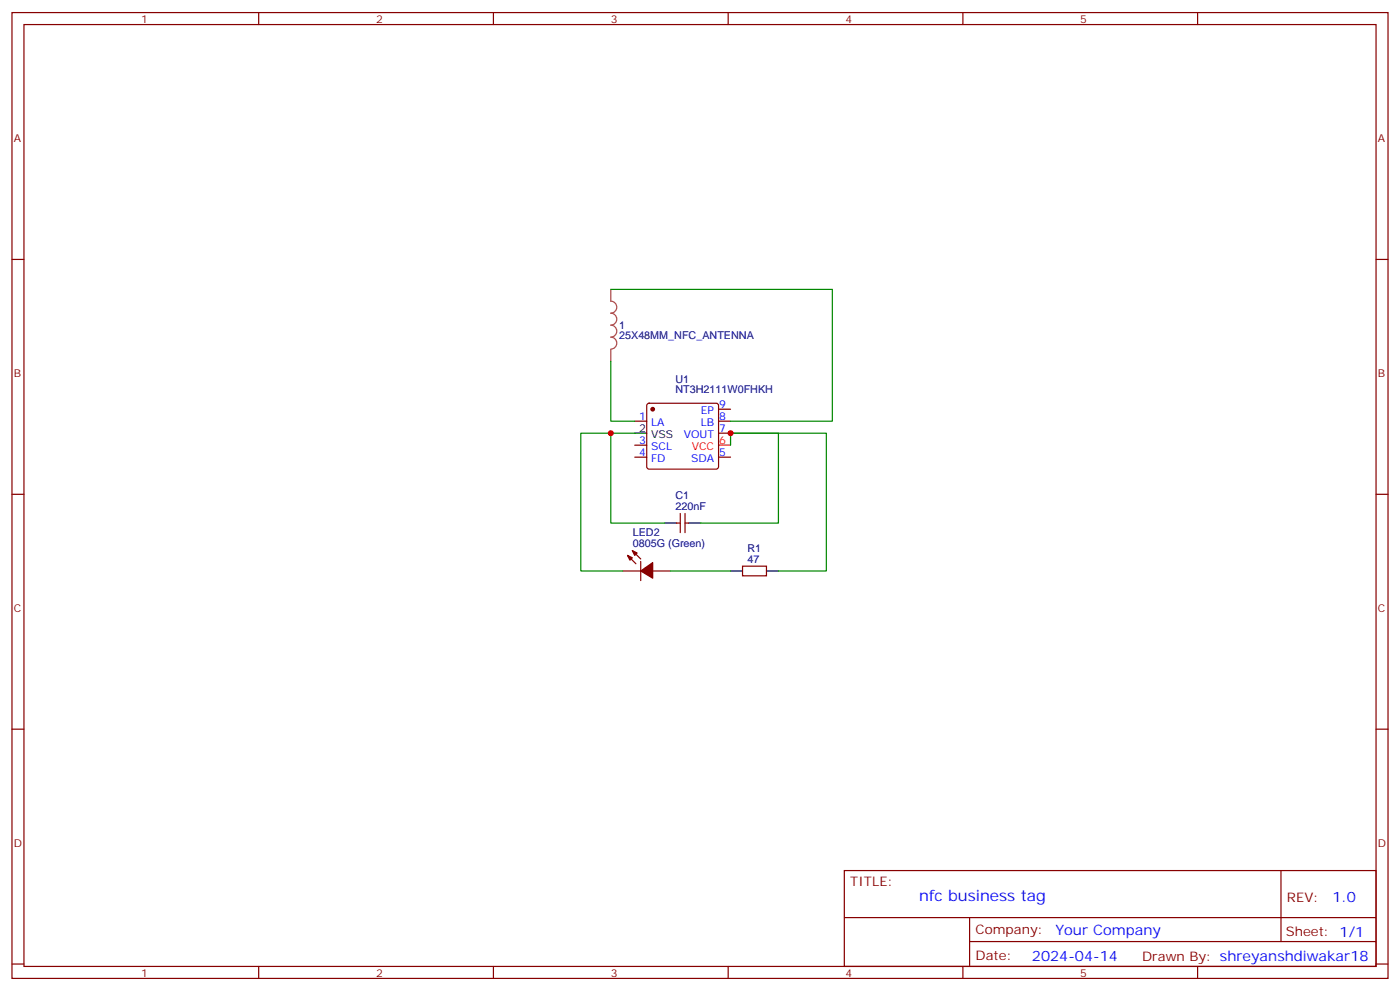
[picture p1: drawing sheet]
<svg xmlns="http://www.w3.org/2000/svg" width="412mm" height="292mm" viewBox="0 0 412 292" stroke-linecap="round" stroke-linejoin="round" font-family="sans-serif">
<g fill="none" stroke="#870000" stroke-width=".35">
<path d="M3.5 3.7h405.4v284.3h-405.4zM7.1 7.2h398.2v277.3h-398.2zM76.2 3.7v3.5M145.3 3.7v3.5M214.5 3.7v3.5M283.6 3.7v3.5M352.8 3.7v3.5M3.5 76.4h3.6M405.3 76.4h3.6M190.7 118.9l.5-.2h19.8l.5 .2 .2 .5v18l-.3 .5-.4 .2h-19.8l-.5-.2-.2-.5v-18zM187 124h3.5M187 134.6h3.5"/>
<path d="M187 131.1h3.5M211.7 120.5h3.5M211.7 124h3.5M211.7 127.5h3.5M211.7 134.6h3.5M3.5 145.5h3.6M199.3 154h1.1M200.4 151.2v5.6M201.8 151.2v5.6M201.8 154h1M405.3 145.5h3.6M183.4 168.1h5.3"/>
<path d="M184.9 163.5l2.4 2.5M186.3 162.1l2.4 2.5M188.7 165.3v5.6M192.3 168.1h5.3M218.7 166.7h7.1v2.8h-7.1zM3.5 214.7h3.6M405.3 214.7h3.6M248.7 256.3h156.6v28.2h-156.6zM377.3 256.3v20.9M248.7 270.1h156.5M285.6 277.2h119.6M285.6 270.1v14.2"/>
<path d="M3.5 283.8h3.6M76.2 284.5v3.5M145.3 284.5v3.5M214.5 284.5v3.5M283.6 284.5v3.5M352.8 284.5v3.5M405.3 283.8h3.6"/>
</g>
<path d="M211.7 131.1h3.5" fill="none" stroke="#f00" stroke-width=".35"/>
<path d="M187 127.5h3.5M195.8 154h3.5M202.8 154h3.6M215.2 168.1h3.5M225.8 168.1h3.5" fill="none" stroke="#000" stroke-width=".35"/>
<g fill="#870000" stroke="#870000" stroke-width=".35">
<path d="M184.9 163.5l1.4 .7-.7 .7z"/>
<path d="M186.3 162.1l1.4 .7-.7 .7z"/>
<path d="M188.7 168.1l3.6-2.5v4.6z"/>
<circle cx="192.3" cy="120.5" r=".53"/>
</g>
<path d="M179.9 85.2v3.5a1.76 1.76 0 0 1 1.8 1.7 1.76 1.76 0 0 1-1.8 1.8 1.76 1.76 0 0 1 1.8 1.8 1.76 1.76 0 0 1-1.8 1.7 1.76 1.76 0 0 1 1.8 1.8 1.76 1.76 0 0 1-1.8 1.8 1.76 1.76 0 0 1 1.8 1.7 1.76 1.76 0 0 1-1.8 1.8M179.9 102.9v3.5" fill="none" stroke="#a64a4a" stroke-width=".35"/>
<path d="M179.9 85.2h65.3v38.8h-30M179.9 106.4v17.6h7.1M179.9 127.5h-8.8v40.6h12.3M187 127.5h-7.1v26.5h15.9M215.2 131.1v-3.6h14.1v26.5h-22.9M215.2 127.5h28.2v40.6h-14.1M197.6 168.1h17.6" fill="none" stroke="#008700" stroke-width=".35"/>
<g fill="#c00">
<circle cx="215.2" cy="127.5" r=".88"/>
<circle cx="179.9" cy="127.5" r=".88"/>
</g>
<text font-size="4.6" fill="#00f" x="270.8" y="265.3">nfc business tag</text>
<g font-size="4.2" fill="#00f">
<text x="392.5" y="265.6">1.0</text>
<text x="310.9" y="275.1">Your Company</text>
<text x="304" y="282.9">2024-04-14</text>
</g>
<g font-size="3.9" fill="#800">
<text x="250.5" y="260.9">TITLE:</text>
<text x="379.1" y="265.6">REV:</text>
<text x="287.4" y="275.1">Company:</text>
<text x="378.7" y="275.7">Sheet: 1/1</text>
<text x="287.4" y="282.8">Date:</text>
<text x="336.4" y="282.8">Drawn By: shreyanshdiwakar18</text>
</g>
<g font-size="3.2" fill="#800">
<text x="41.6" y="6.7">1</text>
<text x="110.8" y="6.7">2</text>
<text x="179.9" y="6.7">3</text>
<text x="249.1" y="6.7">4</text>
<text x="318.2" y="6.7">5</text>
<text x="4.1" y="41.8">A</text>
<text x="405.9" y="41.8">A</text>
<text x="4.1" y="110.9">B</text>
<text x="405.9" y="110.9">B</text>
<text x="4.1" y="180.1">C</text>
<text x="405.9" y="180.1">C</text>
<text x="4.1" y="249.2">D</text>
<text x="405.9" y="249.2">D</text>
<text x="41.6" y="287.5">1</text>
<text x="110.8" y="287.5">2</text>
<text x="179.9" y="287.5">3</text>
<text x="249.1" y="287.5">4</text>
<text x="318.2" y="287.5">5</text>
</g>
<g font-size="3.2" fill="#000080">
<text x="182.4" y="99.9">25X48MM_NFC_ANTENNA</text>
<text x="182.4" y="97">1</text>
<text x="199" y="112.8">U1</text>
<text x="199" y="115.8">NT3H2111W0FHKH</text>
<text x="199" y="146.9">C1</text>
<text x="199" y="150.1">220nF</text>
<text x="186.4" y="161">0805G (Green)</text>
<text x="186.4" y="157.9">LED2</text>
<text x="220.1" y="165.6">47</text>
<text x="220.1" y="162.5">R1</text>
</g>
<g font-size="3.2" fill="#00f">
<text x="188.3" y="123.6">1</text>
<text x="191.8" y="125.4">LA</text>
<text x="206.4" y="125.4">LB</text>
<text x="206.4" y="121.9">EP</text>
<text x="211.8" y="120.1">9</text>
<text x="211.8" y="123.6">8</text>
<text x="188.3" y="130.7">3</text>
<text x="201.4" y="128.9">VOUT</text>
<text x="211.8" y="127.2">7</text>
<text x="188.3" y="134.2">4</text>
<text x="191.8" y="136">FD</text>
<text x="191.8" y="132.5">SCL</text>
<text x="203.6" y="136">SDA</text>
<text x="211.8" y="134.2">5</text>
</g>
<g font-size="3.2">
<text x="188.3" y="127.2">2</text>
<text x="191.8" y="128.9">VSS</text>
</g>
<g font-size="3.2" fill="#f00">
<text x="211.8" y="130.7">6</text>
<text x="203.8" y="132.5">VCC</text>
</g>
</svg>
